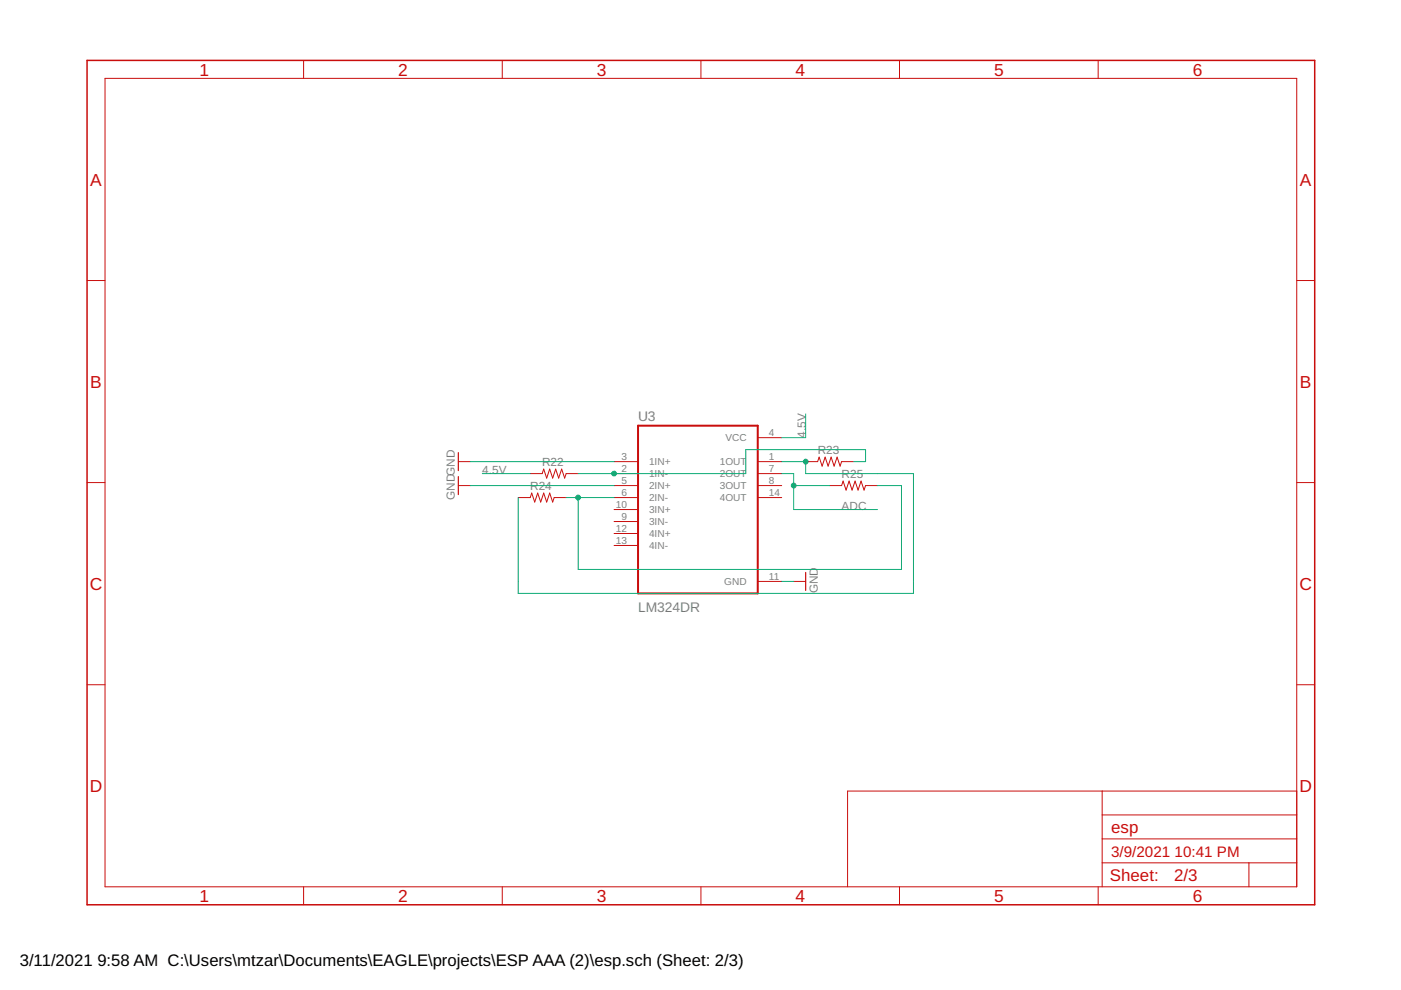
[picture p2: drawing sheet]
<svg xmlns="http://www.w3.org/2000/svg" width="297mm" height="210mm" viewBox="0 0 297 210" stroke-linecap="round" stroke-linejoin="round" font-family="sans-serif">
<path d="M135.3 90.3h25.4v35.5h-25.4z" fill="none" stroke="#c90d0c" stroke-width=".42"/>
<g fill="none" stroke="#c90d0c" stroke-width=".21">
<path d="M22.3 16.6h252.6v171.4h-252.6zM64.4 12.8v3.8M106.5 12.8v3.8M148.6 12.8v3.8M190.7 12.8v3.8M232.8 12.8v3.8M18.5 59.5h3.8M274.9 59.5h3.8M97.2 97.9h2.5M130.2 97.9h5.1M160.7 97.9h5M160.7 92.8h5"/>
<path d="M170.8 97.9h2.6l.3-1 .6 1.9 .6-1.9 .7 1.9 .6-1.9 .6 1.9 .7-1.9 .6 1.9 .3-.9h2.6M18.5 102.3h3.8M97.2 103h2.5M109.9 105.5h2.5l.3-1 .7 1.9 .6-1.9 .6 1.9 .7-1.9 .6 1.9 .6-1.9 .7 1.9 .3-.9h2.5M112.4 100.4h2.6l.3-.9 .6 1.9 .6-1.9 .7 1.9 .6-1.9 .6 1.9 .7-1.9 .6 1.9 .3-1h2.6M130.2 100.4h5.1M130.2 103h5.1M130.2 105.5h5.1M130.2 108h5.1M130.2 110.6h5.1M130.2 113.1h5.1M130.2 115.7h5.1"/>
<path d="M160.7 100.4h5M160.7 103h5M160.7 105.5h5M175.9 103h2.5l.4-1 .6 1.9 .6-1.9 .7 1.9 .6-1.9 .6 1.9 .7-1.9 .6 1.9 .3-.9h2.6M274.9 102.3h3.8M160.7 123.3h5M168.3 123.3h2.5M18.5 145.2h3.8M274.9 145.2h3.8M233.7 167.7v20.3M233.7 177.9h41.2M233.7 172.8h41.2"/>
<path d="M274.9 167.7h-95.2v20.3M64.4 188v3.8M106.5 188v3.8M148.6 188v3.8M190.7 188v3.8M232.8 188v3.8M233.7 182.9h41.2M264.8 182.9v5.1"/>
</g>
<path d="M97.2 96v3.8M97.2 101v3.9M170.8 121.4v3.8" fill="none" stroke="#c90d0c" stroke-width=".25"/>
<path d="M18.5 12.8h260.2v179h-260.2z" fill="none" stroke="#c90d0c" stroke-width=".32"/>
<path d="M99.7 97.9h30.5M165.7 97.9h5.1v2.5h22.9v25.4h-83.8v-20.3M170.8 87.7v5.1h-5.1M181 97.9h2.5v-2.6h-25.4v5.1h-35.5M99.7 103h30.5M102.3 100.4h10.1M120 105.5h10.2M165.7 100.4h2.6v7.6h17.8M168.3 103h7.6M186.1 103h5v17.7h-68.5v-15.2M165.7 123.3h2.6" fill="none" stroke="#0dab76" stroke-width=".21"/>
<g fill="#0dab76" stroke="#0dab76" stroke-width=".21">
<circle cx="130.2" cy="100.4" r=".51"/>
<circle cx="122.6" cy="105.5" r=".51"/>
<circle cx="168.3" cy="103" r=".51"/>
<circle cx="170.8" cy="97.9" r=".51"/>
</g>
<g font-size="3.7" fill="#c90d0c">
<text x="42.3" y="16">1</text>
<text x="84.4" y="16">2</text>
<text x="126.5" y="16">3</text>
<text x="168.6" y="16">4</text>
<text x="210.8" y="16">5</text>
<text x="252.9" y="16">6</text>
<text x="19.1" y="39.3">A</text>
<text x="275.6" y="39.3">A</text>
<text x="19.1" y="82.2">B</text>
<text x="275.6" y="82.2">B</text>
<text x="19" y="125">C</text>
<text x="275.5" y="125">C</text>
<text x="19" y="167.9">D</text>
<text x="275.5" y="167.9">D</text>
<text x="42.3" y="191.2">1</text>
<text x="84.4" y="191.2">2</text>
<text x="126.5" y="191.2">3</text>
<text x="168.6" y="191.2">4</text>
<text x="210.8" y="191.2">5</text>
<text x="252.9" y="191.2">6</text>
</g>
<g font-size="3.6" fill="#c90d0c">
<text x="235.6" y="176.6">esp</text>
<text x="235.3" y="186.9">Sheet:</text>
<text x="248.9" y="186.8">2/3</text>
</g>
<g font-size="3.5">
<text x="4.2" y="204.7">3/11/2021</text>
<text x="20.6" y="204.7">9:58 AM C:\Users\mtzar\Documents\EAGLE\projects\ESP AAA (2)\esp.sch (Sheet: 2/3)</text>
</g>
<g font-size="3.2" fill="#c90d0c">
<text x="235.6" y="181.7">3/9/2021</text>
<text x="249" y="181.7">10:41 PM</text>
</g>
<g font-size="2.9" fill="#808080">
<text x="135.3" y="89.3">U3</text>
<text x="135.3" y="129.8">LM324DR</text>
</g>
<g font-size="2.5" fill="#808080">
<text x="170.8" y="92.8" transform="rotate(-90 170.8 92.8)">4.5V</text>
<text x="102.3" y="100.4">4.5V</text>
<text x="115" y="98.8">R22</text>
<text x="173.4" y="96.3">R23</text>
<text x="178.4" y="101.4">R25</text>
<text x="96.4" y="106" transform="rotate(-90 96.4 106)">GNDGND</text>
<text x="112.4" y="103.9">R24</text>
<text x="178.4" y="108">ADC</text>
<text x="173.4" y="125.8" transform="rotate(-90 173.4 125.8)">GND</text>
</g>
<g font-size="2.1" fill="#808080">
<text x="153.8" y="93.6">VCC</text>
<text x="163" y="92.4">4</text>
<text x="131.7" y="97.5">3</text>
<text x="131.7" y="100.1">2</text>
<text x="137.6" y="98.6">1IN+</text>
<text x="137.6" y="101.2">1IN-</text>
<text x="152.6" y="98.6">1OUT</text>
<text x="152.6" y="101.2">2OUT</text>
<text x="163" y="97.5">1</text>
<text x="163" y="100.1">7</text>
<text x="130.6" y="107.7">10</text>
<text x="131.7" y="102.6">5</text>
<text x="131.7" y="105.1">6</text>
<text x="137.6" y="103.7">2IN+</text>
<text x="137.6" y="106.3">2IN-</text>
<text x="152.6" y="103.7">3OUT</text>
<text x="152.6" y="106.3">4OUT</text>
<text x="163" y="102.6">8</text>
<text x="163" y="105.1">14</text>
<text x="130.6" y="112.8">12</text>
<text x="131.7" y="110.2">9</text>
<text x="137.6" y="108.8">3IN+</text>
<text x="137.6" y="111.3">3IN-</text>
<text x="137.6" y="113.9">4IN+</text>
<text x="130.6" y="115.3">13</text>
<text x="137.6" y="116.4">4IN-</text>
<text x="153.6" y="124">GND</text>
<text x="163" y="122.9">11</text>
</g>
</svg>
